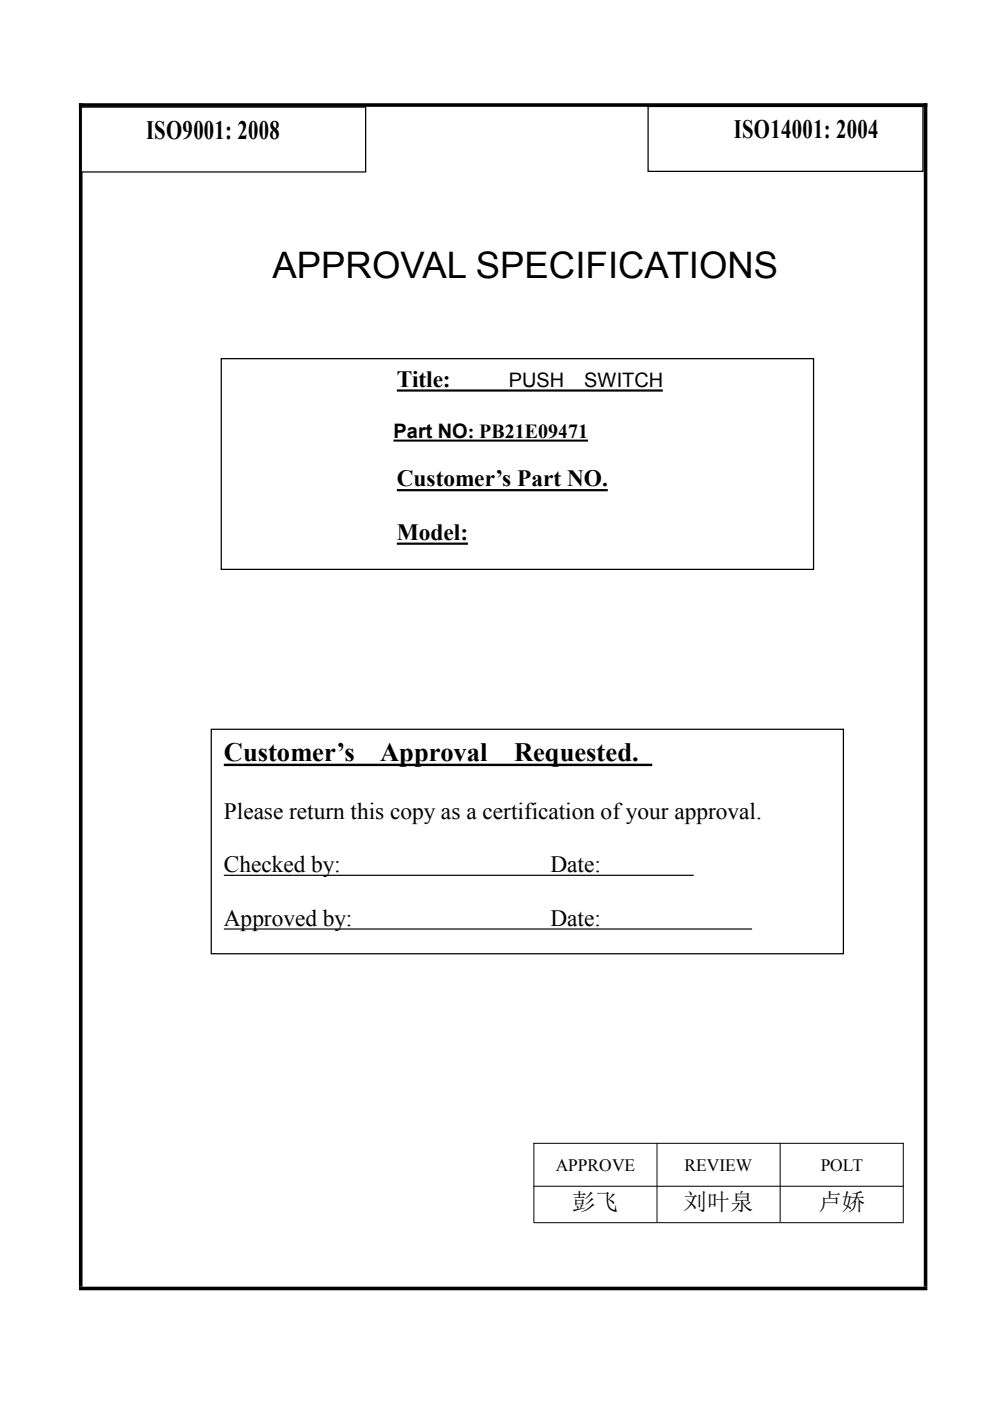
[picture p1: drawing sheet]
<svg xmlns="http://www.w3.org/2000/svg" width="210mm" height="297mm" viewBox="0 0 210 297" stroke-linecap="round" stroke-linejoin="round" font-family="sans-serif">
<path d="M113.2 242.4h78.5M113.2 251.5h78.5M113.2 259.2h78.5M113.3 242.3v16.9M139.4 242.3v16.9M165.5 242.3v16.9M191.6 242.3v16.9" fill="none" stroke="#000" stroke-width=".21"/>
<path d="M16.7 22.3h180M17.1 21.9v250.9M196.4 21.9v250.9M16.7 273.2h180" fill="none" stroke="#000" stroke-width=".76" stroke-linecap="butt"/>
<path d="M17.3 22.7h60.3v13.7h-60.3z" fill-rule="evenodd" fill="#fff"/>
<path d="M17.3 22.8l.1-.1v13.8l-.1-.2h60.3l-.2 .2v-13.8l.2 .1zM17.1 22.6h60.6v14h-60.6z" fill="#000"/>
<path d="M137.5 22.6h58.3v13.7h-58.3z" fill-rule="evenodd" fill="#fff"/>
<path d="M137.5 22.7l.1-.1v13.7l-.1-.1h58.3l-.1 .1v-13.7l.1 .1zM137.4 22.4h58.5v14.1h-58.5z" fill="#000"/>
<path d="M46.9 76h125.7v44.7h-125.7z" fill-rule="evenodd" fill="#fff"/>
<path d="M47.1 76v44.7l-.2-.1h125.7l-.1 .1v-44.7l.1 .2h-125.7zM46.8 75.9h125.9v45h-125.9z" fill="#000"/>
<path d="M84.2 82.8h56.4M84.2 103.9h44.7M84.2 115.3h15.1" fill="none" stroke="#000" stroke-width=".47"/>
<path d="M83.5 93.4h41.2" fill="none" stroke="#000" stroke-width=".42"/>
<path d="M44.8 154.6h134.1v47.6h-134.1z" fill-rule="evenodd" fill="#fff"/>
<path d="M44.8 154.8l.2-.2v47.6l-.2-.1h134.1l-.1 .1v-47.6l.1 .2zM44.7 154.5h134.4v47.8h-134.4z" fill="#000"/>
<path d="M47.5 162.2h90.9" fill="none" stroke="#000" stroke-width=".51"/>
<path d="M47.5 185.6h99.7M47.5 197h112" fill="none" stroke="#000" stroke-width=".25"/>
<text font-size="7.7" x="57.8" y="58.9">APPROVAL SPECIFICATIONS</text>
<g font-size="5.6">
<text x="31" y="29.4">ISO9001: 2008</text>
<text x="155.7" y="29.3">ISO14001: 2004</text>
<text x="47.5" y="161.3">Customer’s</text>
<text x="80.6" y="161.3">Approval</text>
<text x="109.1" y="161.3">Requested.</text>
</g>
<g font-size="5">
<text x="84.2" y="82.1">Title:</text>
<text x="84.2" y="103.1">Customer’s Part NO.</text>
<text x="84.2" y="114.5">Model:</text>
<text x="47.5" y="173.6">Please return this copy as a certification ofyour approval.</text>
<text x="47.5" y="185">Checked by:</text>
<text x="116.8" y="185">Date:</text>
<text x="47.5" y="196.3">Approved by:</text>
<text x="116.8" y="196.3">Date:</text>
<text x="121.4" y="256.6">彭飞</text>
<text x="145" y="256.6">刘叶泉</text>
<text x="173.6" y="256.6">卢娇</text>
</g>
<g font-size="4.2">
<text x="108" y="82.1">PUSH</text>
<text x="124" y="82.1">SWITCH</text>
<text x="83.5" y="92.8">Part NO: PB21E09471</text>
</g>
<g font-size="3.7">
<text x="117.9" y="248.3">APPROVE</text>
<text x="145.2" y="248.3">REVIEW</text>
<text x="174.1" y="248.3">POLT</text>
</g>
</svg>
